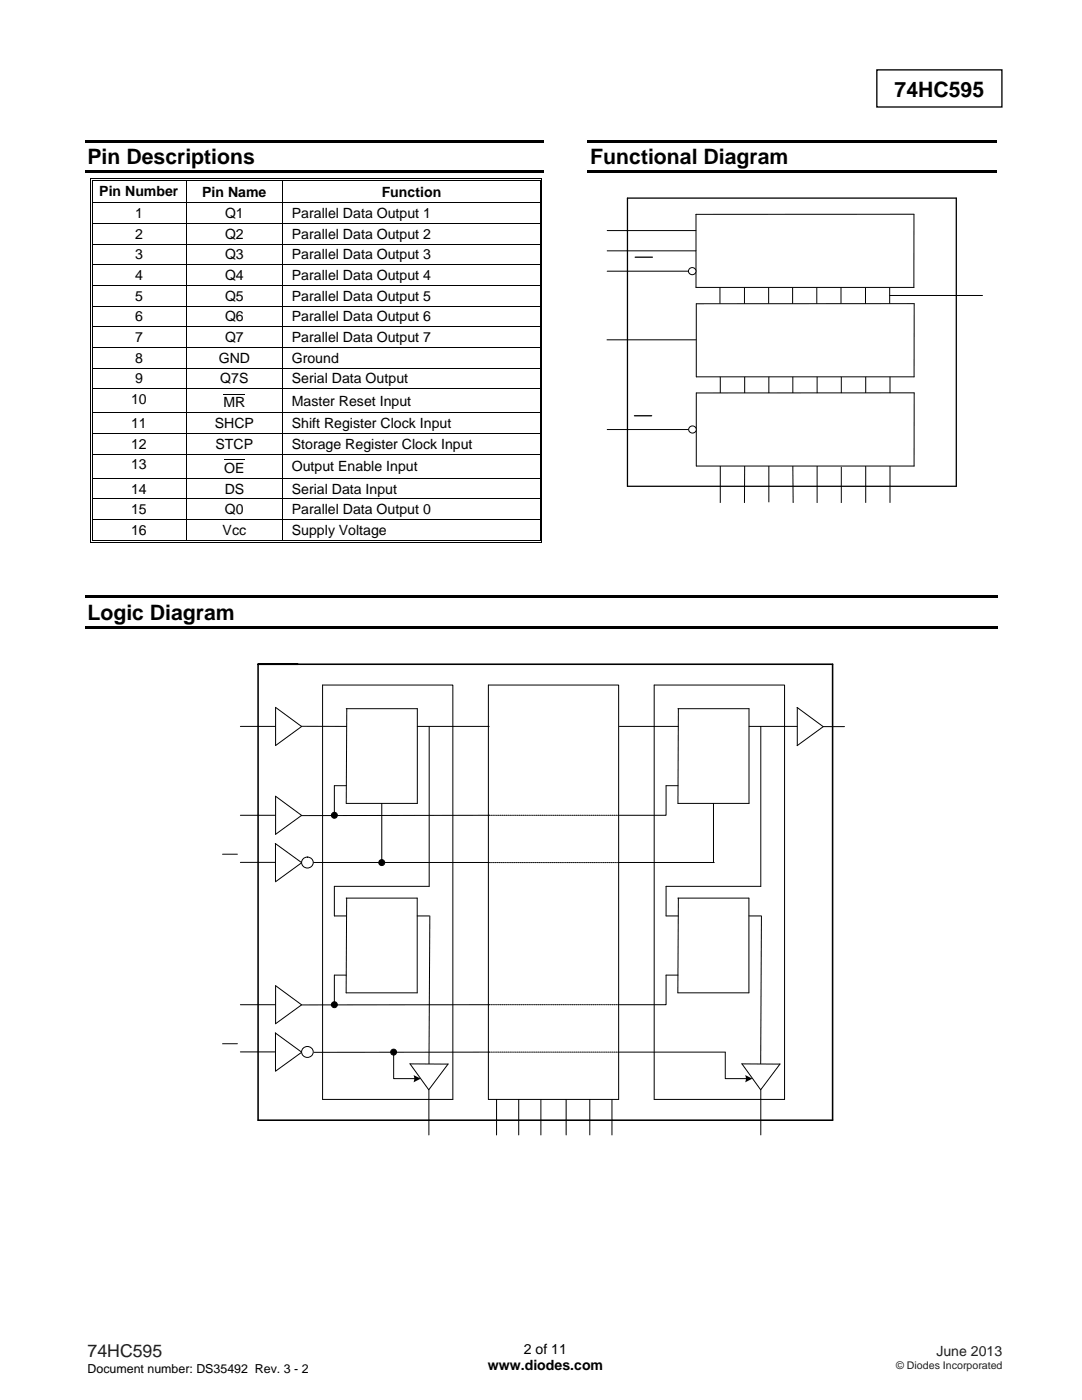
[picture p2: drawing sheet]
<svg xmlns="http://www.w3.org/2000/svg" width="216mm" height="279mm" viewBox="0 0 216 279" stroke-linecap="round" stroke-linejoin="round" font-family="sans-serif">
<path d="M175 13.9h24.9v7.5h-24.9zM125.2 39.5h65.6v57.5h-65.6zM126.7 51.3h3.5M126.6 83h3.4" fill="none" stroke="#000" stroke-width=".26"/>
<g fill="#000">
<path d="M16.9 27.9h91.6v.6h-91.6zM16.9 34h91.6v.6h-91.6zM18 35.6h.1v.6h-.1zM18 35.6h.5v.2h-.5zM18.3 36h.2v.2h-.2zM18.3 36h.2v.1h-.2zM37.2 36.1l.2 .1zM37.2 35.6h.5v.2h-.5zM37.2 36h.5v.1h-.5zM56.2 36.1l.2 .1zM56.2 35.6h.5v.2h-.5zM56.2 36h.5v.1h-.5z"/>
<path d="M107.7 35.6h.5v.2h-.5zM107.7 36h.2v.2h-.2zM107.7 36h.2v.1h-.2zM108 35.6h.2v.6h-.2zM117.3 27.9h81.7v.6h-81.7zM117.3 34h81.7v.6h-81.7zM18 40.4h.1v.1h-.1zM18 44.5h.1v.2h-.1zM18 48.6h.1v.2h-.1zM18 52.7h.1v.2h-.1zM18 56.9h.1v.1h-.1zM18.3 40.4h.2v.1h-.2z"/>
<path d="M18.3 44.5h.2v.2h-.2zM18.3 48.6h.2v.2h-.2zM18.3 52.7h.2v.2h-.2zM18.3 56.9h.2v.1h-.2zM107.7 40.4h.2v.1h-.2zM107.7 44.5h.2v.2h-.2zM107.7 48.6h.2v.2h-.2zM107.7 52.7h.2v.2h-.2zM107.7 56.9h.2v.1h-.2zM108 40.4h.2v.1h-.2zM108 44.5h.2v.2h-.2zM108 48.6h.2v.2h-.2z"/>
<path d="M108 52.7h.2v.2h-.2zM108 56.9h.2v.1h-.2zM18 61h.1v.2h-.1zM18 65.1h.1v.2h-.1zM18 69.3h.1v.1h-.1zM18 73.4h.1v.2h-.1zM18 77.5h.1v.2h-.1zM18.3 61h.2v.2h-.2zM18.3 65.1h.2v.2h-.2zM18.3 69.3h.2v.1h-.2zM18.3 73.4h.2v.2h-.2zM18.3 77.5h.2v.2h-.2z"/>
<path d="M107.7 61h.2v.2h-.2zM107.7 65.1h.2v.2h-.2zM107.7 69.3h.2v.1h-.2zM107.7 73.4h.2v.2h-.2zM107.7 77.5h.2v.2h-.2zM108 61h.2v.2h-.2zM108 65.1h.2v.2h-.2zM108 69.3h.2v.1h-.2zM108 73.4h.2v.2h-.2zM108 77.5h.2v.2h-.2zM18 82.3h.1v.2h-.1zM18 86.4h.1v.2h-.1z"/>
<path d="M18 90.6h.1v.1h-.1zM18 95.4h.1v.1h-.1zM18 99.5h.1v.2h-.1zM18.3 82.3h.2v.2h-.2zM18.3 86.4h.2v.2h-.2zM18.3 90.6h.2v.1h-.2zM18.3 95.4h.2v.1h-.2zM18.3 99.5h.2v.2h-.2zM107.7 82.3h.2v.2h-.2zM107.7 86.4h.2v.2h-.2zM107.7 90.6h.2v.1h-.2zM107.7 95.4h.2v.1h-.2z"/>
<path d="M107.7 99.5h.2v.2h-.2zM108 82.3h.2v.2h-.2zM108 86.4h.2v.2h-.2zM108 90.6h.2v.1h-.2zM108 95.4h.2v.1h-.2zM108 99.5h.2v.2h-.2zM18 103.6h.1v.2h-.1zM18 108.1h.5v.2h-.5zM18.3 103.6h.2v.2h-.2zM18.3 107.8h.2v.1h-.2zM37.2 107.8h.5v.1h-.5zM56.2 107.8h.5v.1h-.5z"/>
<path d="M107.7 103.6h.2v.2h-.2zM107.7 108.1h.5v.2h-.5zM107.7 107.8h.2v.1h-.2zM108 103.6h.2v.2h-.2zM108 107.8h.2v.5h-.2z"/>
</g>
<g fill="none" stroke="#000" stroke-width=".2">
<path d="M18.1 36.2v4.2M18.4 36.2v4.2M18.5 35.7h18.7M18.5 36h18.7M37.3 36.2v4.2M37.7 35.7h18.5M37.7 36h18.5M56.3 36.2v4.2M56.7 35.7h51M56.7 36h51M107.8 36.2v4.2M108.1 36.2v4.2"/>
<path d="M18.1 40.5v4M18.1 44.7v3.9M18.1 48.8v3.9M18.1 52.9v4M18.1 57v4M18.4 40.5v4M18.4 44.7v3.9M18.4 48.8v3.9M18.4 52.9v4M18.4 57v4M18.5 40.4h89.2M18.5 44.6h89.2"/>
<path d="M18.5 48.7h89.2M18.5 52.8h89.2M18.5 57h89.2M37.3 40.5v4M37.3 44.7v3.9M37.3 48.8v3.9M37.3 52.9v4M37.3 57v4M56.3 40.5v4M56.3 44.7v3.9M56.3 48.8v3.9M56.3 52.9v4"/>
<path d="M56.3 57v4M107.8 40.5v4M107.8 44.7v3.9M107.8 48.8v3.9M107.8 52.9v4M107.8 57v4M108.1 40.5v4M108.1 44.7v3.9M108.1 48.8v3.9M108.1 52.9v4M108.1 57v4M121.2 54.1h16.2"/>
<path d="M121.2 50.1h17.7M121.2 46h17.7M143.7 57.4v3.2M148.5 57.4v3.2M153.4 57.4v3.2M158.2 57.4v3.2M163 57.4v3.2M167.8 57.4v3.2M172.7 57.4v3.2M177.5 57.4v3.2M177.5 59h18.5M182.4 42.8h-43.5v14.6h43.5"/>
<path d="M182.4 42.8v14.6M18.1 61.2v3.9M18.1 65.3v4M18.1 69.4v4M18.1 73.6v3.9M18.1 77.7v4.6M18.4 61.2v3.9M18.4 65.3v4M18.4 69.4v4M18.4 73.6v3.9M18.4 77.7v4.6M18.5 61.1h89.2"/>
<path d="M18.5 65.2h89.2M18.5 69.3h89.2M18.5 73.5h89.2M18.5 77.6h89.2M37.3 61.2v3.9M37.3 65.3v4M37.3 69.4v4M37.3 73.6v3.9M37.3 77.7v4.6M44.6 78.7h4.4M56.3 61.2v3.9M56.3 65.3v4"/>
<path d="M56.3 69.4v4M56.3 73.6v3.9M56.3 77.7v4.6M107.8 61.2v3.9M107.8 65.3v4M107.8 69.4v4M107.8 73.6v3.9M107.8 77.7v4.6M108.1 61.2v3.9M108.1 65.3v4M108.1 69.4v4M108.1 73.6v3.9"/>
<path d="M108.1 77.7v4.6M121.1 67.8h17.8M143.7 75.2v3.2M148.6 75.2v3.2M153.4 75.2v3.2M158.2 75.2v3.2M163 75.2v3.2M167.9 75.2v3.2M172.7 75.2v3.2M177.6 75.2v3.2M182.4 75.2v-14.6h-43.5v14.6h43.5M18.1 82.5v3.9"/>
<path d="M18.1 86.6v4M18.1 90.7v4.7M18.1 95.5v4M18.1 99.7v3.9M18.4 82.5v3.9M18.4 86.6v4M18.4 90.7v4.7M18.4 95.5v4M18.4 99.7v3.9M18.5 82.4h89.2M18.5 86.5h89.2M18.5 90.6h89.2"/>
<path d="M18.5 95.4h89.2M18.5 99.6h89.2M37.3 82.5v3.9M37.3 86.6v4M37.3 90.7v4.7M37.3 95.5v4M37.3 99.7v3.9M44.7 91.7h4.1M56.3 82.5v3.9M56.3 86.6v4M56.3 90.7v4.7M56.3 95.5v4"/>
<path d="M56.3 99.7v3.9M107.8 82.5v3.9M107.8 86.6v4M107.8 90.7v4.7M107.8 95.5v4M107.8 99.7v3.9M108.1 82.5v3.9M108.1 86.6v4M108.1 90.7v4.7M108.1 95.5v4M108.1 99.7v3.9M121.2 85.7h16.2"/>
<path d="M143.7 93v7.4M148.6 93l-.1 7.4M153.4 93v7.2M158.2 93l.1 7.4M163 93v7.4M167.9 93.2v7.2M172.7 93v7.4M177.6 93v7.4M182.4 93v-14.6h-43.5v14.6h43.5M18.1 103.8v4.5M18.4 103.8v4M18.5 103.7h89.2"/>
<path d="M18.5 108.2h89.2M18.5 107.8h18.7M37.3 103.8v4M37.7 107.8h18.5M56.3 103.8v4M56.7 107.8h51M107.8 103.8v4M108.1 103.8v4"/>
</g>
<circle cx="138.1" cy="54.1" r=".73" fill="#fff"/>
<circle cx="138.1" cy="54.1" r=".73" fill="none" stroke="#000" stroke-width=".2"/>
<circle cx="138.2" cy="85.7" r=".74" fill="#fff"/>
<g fill="none" stroke="#000" stroke-width=".2">
<path d="M48 172.1h7M54.9 168.3l5.3 3.8M55 168.3v7.6M60.2 172.2l-5.2 3.8"/>
<circle cx="138.2" cy="85.7" r=".74"/>
</g>
<path d="M16.9 118.8h182.1v.5h-182.1zM16.9 124.9h182.1v.5h-182.1z" fill="#000"/>
<circle cx="61.3" cy="172.2" r="1.13" fill="#fff"/>
<g fill="none" stroke="#000" stroke-width=".2">
<path d="M48 145h6.9M55 158.9l5.2 3.8M55 141.2l5.2 3.8M55 141.2v7.6M55 158.9v7.6M60.1 144.9l9.1 .1M60.2 145l-5.2 3.8M69.1 156.8h-2.4v5.9M69.2 141.4l-.1 18.9h14.2v-18.9h-14.2M83.3 145h14.3M85.6 145v31.9h-18.9v5.9h2.5M48 162.7h6.9"/>
<path d="M60.2 162.8l-5.2 3.7M62.6 172.1h35M69.1 179.2h14.1v18.9h-14.1l.1-18.9M76.2 160.3v11.8M97.6 162.7l-37.5 .1M55 196.7l5.2 3.8M55 196.7v7.6M69.1 194.6h-2.4v5.9M83.2 182.8h2.4M48 200.5h6.9M48 209.9h7M54.9 206.1l5.3 3.9"/>
<path d="M55 206.1v7.6M60.2 200.6l-5.2 3.7M60.2 210l-5.2 3.8M97.6 200.5l-37.4 .1"/>
<circle cx="61.3" cy="172.2" r="1.13"/>
</g>
<circle cx="61.3" cy="210" r="1.13" fill="#fff"/>
<g fill="none" stroke="#000" stroke-width=".2">
<path d="M64.4 136.7h26v82.7h-26zM97.5 136.7h25.9v82.7h-25.9zM130.5 136.7h26v82.7h-26zM123.6 145h11.7M135.3 156.8h-2.4v5.9h-9.3M135.4 141.4l-.1 18.9h14.2v-18.9h-14.2M149.5 145h9.5M151.8 145v31.9h-18.9v5.9h2.4M159 141.2l5.3 3.8M159.1 141.2v7.6M164.3 145h4.2M164.3 145l-5.3 3.8"/>
<path d="M44.4 170.5h3M123.6 172.1h18.9M135.3 179.2h14.1v18.9h-14.1l.1-18.9M142.4 160.3v11.8M85.8 182.8l-.2 29.5M135.3 194.6h-2.4v5.9h-9.3M149.4 182.8h2.4M151.9 182.8l-.1 29.5M44.4 208.3h3M78.5 210v5.3h4.3M81.8 212.3l3.7 5.2M81.8 212.3l7.6 .1"/>
<path d="M89.4 212.3l-3.8 5.2v9M97.6 210h-34.9M99.1 219.4v7.1M103.5 219.4v7.1M107.9 219.4v7.1M113 219.4v7.1M117.7 219.4v7.1M122.1 219.4v7.1M123.6 210h21.1M144.7 210v5.3h4.3M148 212.3l3.8 5.2M148.1 212.3l7.5 .1"/>
<path d="M155.7 212.3l-3.9 5.2v9"/>
<circle cx="66.7" cy="162.7" r=".59"/>
<circle cx="76.2" cy="172.2" r=".6"/>
<circle cx="61.3" cy="210" r="1.13"/>
<circle cx="66.7" cy="200.5" r=".59"/>
<circle cx="78.5" cy="210" r=".59"/>
</g>
<g fill="#000">
<path d="M82.5 214.5l1.4 .8-1.4 .7a1.76 1.76 0 0 0 0-1.5z" fill-rule="evenodd"/>
<path d="M148.7 214.5l1.4 .8-1.4 .7a1.61 1.61 0 0 0 0-1.5z" fill-rule="evenodd"/>
<circle cx="66.7" cy="162.7" r=".59"/>
<circle cx="76.2" cy="172.2" r=".6"/>
<circle cx="66.7" cy="200.5" r=".59"/>
<circle cx="78.5" cy="210" r=".59"/>
</g>
<path d="M51.5 132.6v91h114.6v-91h-114.6h7.9" fill="none" stroke="#000" stroke-width=".32"/>
<path d="M123.4 162.7h-25.9M123.6 172.1h-26M123.4 200.5h-25.9M123.4 210h-25.9" fill="none" stroke="#000" stroke-width=".2" stroke-dasharray=".2 .2"/>
<g font-size="4.2">
<text x="178.5" y="19.3">74HC595</text>
<text x="17.5" y="32.8">Pin Descriptions</text>
<text x="117.8" y="32.8">Functional Diagram</text>
<text x="17.5" y="123.7">Logic Diagram</text>
</g>
<text font-size="3.5" fill="#231f20" x="17.5" y="270.9">74HC595</text>
<g font-size="2.8">
<text x="19.8" y="39.1">Pin Number</text>
<text x="40.3" y="39.2">Pin Name</text>
<text x="76.2" y="39.2">Function</text>
<text x="26.9" y="43.5">1</text>
<text x="26.9" y="47.6">2</text>
<text x="44.9" y="43.5">Q1</text>
<text x="44.9" y="47.6">Q2</text>
<text x="58.2" y="43.5">Parallel Data Output 1</text>
<text x="58.2" y="47.6">Parallel Data Output 2</text>
<text x="26.9" y="51.7">3</text>
<text x="44.9" y="51.7">Q3</text>
<text x="58.2" y="51.7">Parallel Data Output 3</text>
<text x="26.9" y="55.9">4</text>
<text x="26.9" y="60">5</text>
<text x="44.9" y="55.9">Q4</text>
<text x="44.9" y="60">Q5</text>
<text x="58.2" y="55.9">Parallel Data Output 4</text>
<text x="58.2" y="60">Parallel Data Output 5</text>
<text x="26.9" y="64.1">6</text>
<text x="44.9" y="64.1">Q6</text>
<text x="58.2" y="64.1">Parallel Data Output 6</text>
<text x="26.9" y="68.2">7</text>
<text x="44.9" y="68.2">Q7</text>
<text x="58.2" y="68.2">Parallel Data Output 7</text>
<text x="26.9" y="72.4">8</text>
<text x="26.9" y="76.5">9</text>
<text x="43.6" y="72.4">GND</text>
<text x="44" y="76.5">Q7S</text>
<text x="58.2" y="72.4">Ground</text>
<text x="58.2" y="76.5">Serial Data Output</text>
<text x="26.2" y="80.6">10</text>
<text x="44.6" y="81.3">MR</text>
<text x="58.2" y="80.9">Master Reset Input</text>
<text x="26.2" y="85.4">11</text>
<text x="26.2" y="89.5">12</text>
<text x="42.9" y="85.4">SHCP</text>
<text x="43" y="89.5">STCP</text>
<text x="58.2" y="85.4">Shift Register Clock Input</text>
<text x="58.2" y="89.5">Storage Register Clock Input</text>
<text x="26.2" y="93.7">13</text>
<text x="44.7" y="94.4">OE</text>
<text x="58.2" y="94">Output Enable Input</text>
<text x="26.2" y="98.5">14</text>
<text x="44.8" y="98.5">DS</text>
<text x="58.2" y="98.5">Serial Data Input</text>
<text x="26.2" y="102.6">15</text>
<text x="26.2" y="106.7">16</text>
<text x="44.4" y="106.7">Vcc</text>
<text x="44.9" y="102.6">Q0</text>
<text x="58.2" y="106.7">Supply Voltage</text>
<text x="58.2" y="102.6">Parallel Data Output 0</text>
<text x="97.3" y="273.5">www.diodes.com</text>
<text x="104.5" y="270.2">2 of 11</text>
</g>
<text font-size="2.8" fill="#231f20" x="186.8" y="270.6">June 2013</text>
<text font-size="2.5" x="17.5" y="274">Document number: DS35492 Rev. 3 - 2</text>
<text font-size="2.1" fill="#231f20" x="178.8" y="273.2">© Diodes Incorporated</text>
</svg>
